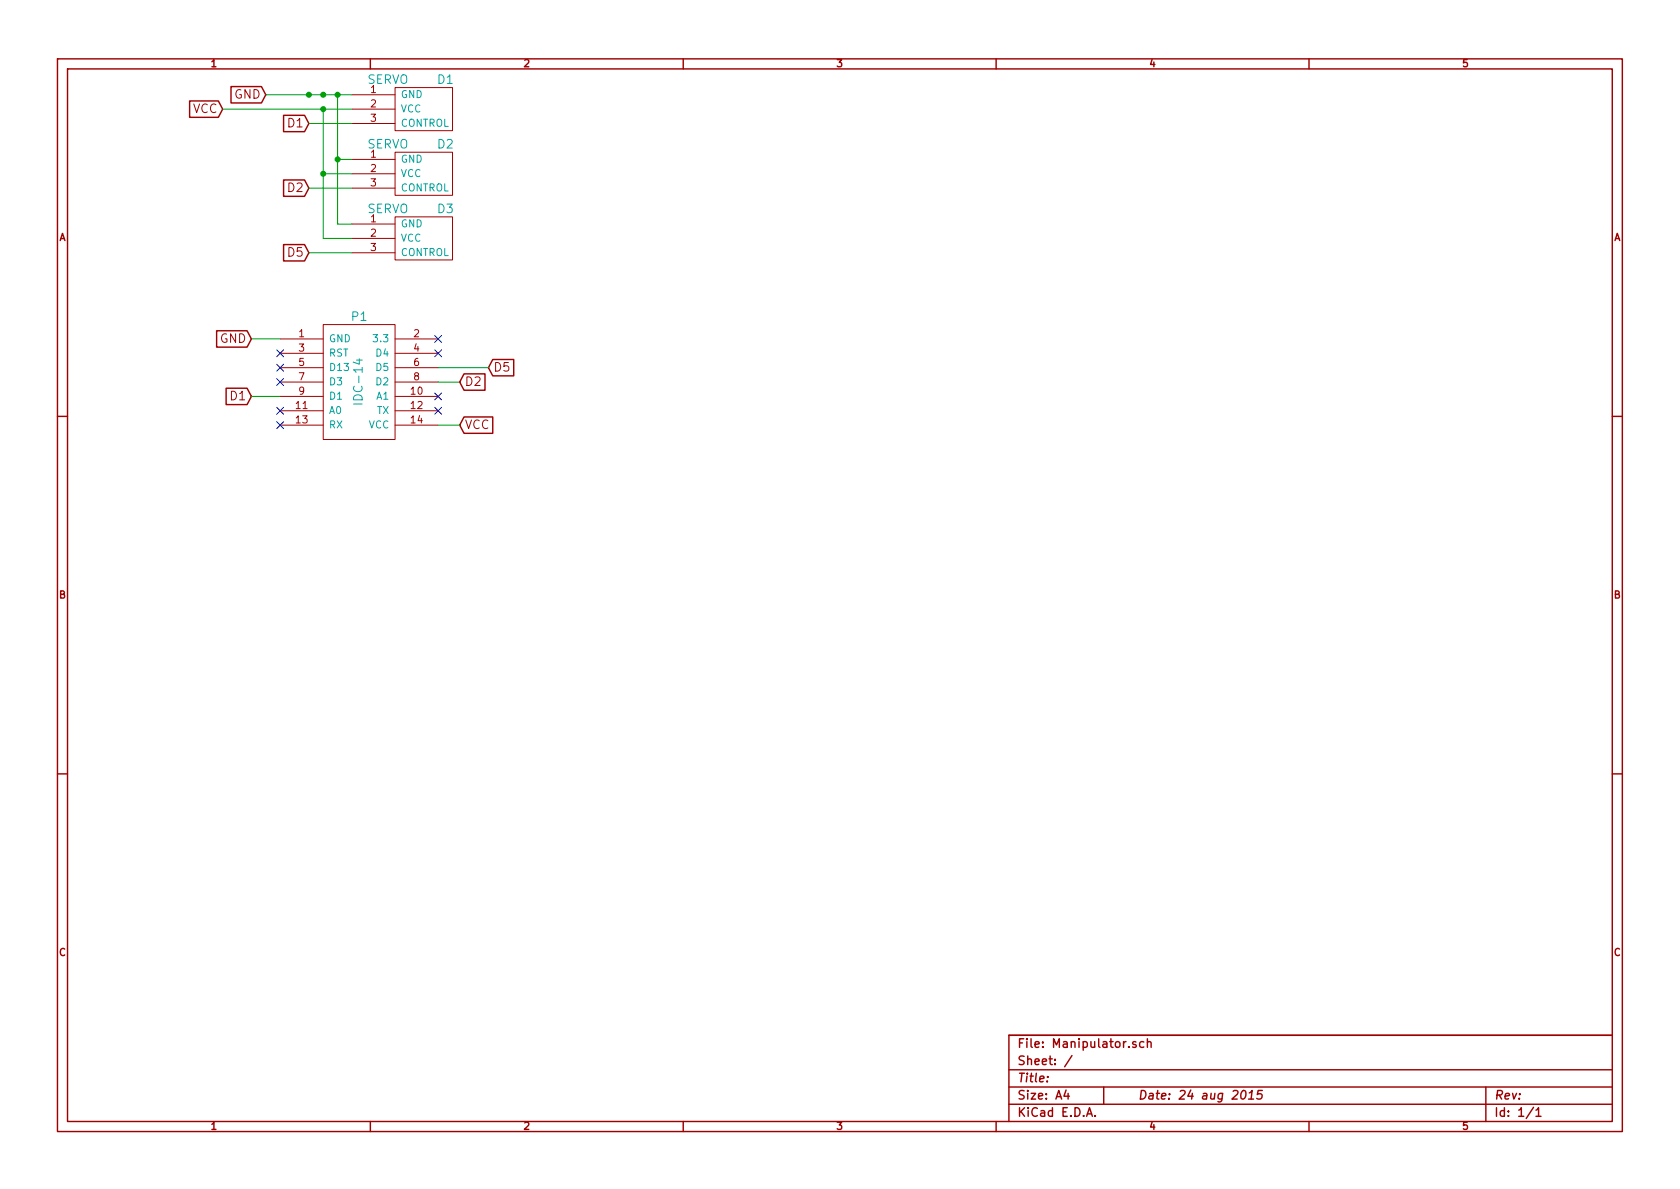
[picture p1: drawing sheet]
EESchema Schematic File Version 2
LIBS:Library
LIBS:Manipulator-cache
EELAYER 27 0
EELAYER END
$Descr A4 11693 8268
encoding utf-8
Sheet 1 1
Title ""
Date "24 aug 2015"
Rev ""
Comp ""
Comment1 ""
Comment2 ""
Comment3 ""
Comment4 ""
$EndDescr
$Comp
L IDC-14 P1
U 1 1
P 2250 3050
F 0 "P1" H 2500 3900 60  0000 C CNN
F 1 "IDC-14" V 2500 3450 60  0000 C CNN
F 2 "~" H 2250 3050 60  0000 C CNN
F 3 "~" H 2250 3050 60  0000 C CNN
	1    2250 3050
	1    0    0    -1  
$EndComp
$Comp
L SERVO D1
U 1 1
P 2750 850
F 0 "D1" H 3100 1150 60  0000 C CNN
F 1 "SERVO" H 2700 1150 60  0000 C CNN
F 2 "~" H 2750 850 60  0000 C CNN
F 3 "~" H 2750 850 60  0000 C CNN
	1    2750 850 
	1    0    0    -1  
$EndComp
$Comp
L SERVO D2
U 1 1
P 2750 1300
F 0 "D2" H 3100 1600 60  0000 C CNN
F 1 "SERVO" H 2700 1600 60  0000 C CNN
F 2 "~" H 2750 1300 60  0000 C CNN
F 3 "~" H 2750 1300 60  0000 C CNN
	1    2750 1300
	1    0    0    -1  
$EndComp
$Comp
L SERVO D3
U 1 1
P 2750 1750
F 0 "D3" H 3100 2050 60  0000 C CNN
F 1 "SERVO" H 2700 2050 60  0000 C CNN
F 2 "~" H 2750 1750 60  0000 C CNN
F 3 "~" H 2750 1750 60  0000 C CNN
	1    2750 1750
	1    0    0    -1  
$EndComp
Text GLabel 1850 650  0    60   Input ~ 0
GND
Text GLabel 1550 750  0    60   Input ~ 0
VCC
Wire Wire Line
	1850 650  2450 650 
Wire Wire Line
	2450 1100 2350 1100
Wire Wire Line
	2350 650  2350 1550
Connection ~ 2350 650 
Wire Wire Line
	2350 1550 2450 1550
Connection ~ 2350 1100
Connection ~ 2250 650 
Connection ~ 2150 650 
Wire Wire Line
	2450 750  1550 750 
Wire Wire Line
	2250 750  2250 1650
Wire Wire Line
	2250 1200 2450 1200
Connection ~ 2250 750 
Wire Wire Line
	2250 1650 2450 1650
Connection ~ 2250 1200
Text GLabel 1750 2750 0    60   Input ~ 0
D1
Text GLabel 3200 2650 2    60   Input ~ 0
D2
Text GLabel 3400 2550 2    60   Input ~ 0
D5
Wire Wire Line
	1750 2750 1950 2750
Wire Wire Line
	3200 2650 3050 2650
Wire Wire Line
	3400 2550 3050 2550
Text GLabel 1750 2350 0    60   Input ~ 0
GND
Text GLabel 3200 2950 2    60   Input ~ 0
VCC
Wire Wire Line
	1750 2350 1950 2350
Wire Wire Line
	3050 2950 3200 2950
Text GLabel 2150 850  0    60   Input ~ 0
D1
Text GLabel 2150 1300 0    60   Input ~ 0
D2
Text GLabel 2150 1750 0    60   Input ~ 0
D5
Wire Wire Line
	2150 850  2450 850 
Wire Wire Line
	2450 1300 2150 1300
Wire Wire Line
	2150 1750 2450 1750
NoConn ~ 3050 2350
NoConn ~ 3050 2450
NoConn ~ 3050 2750
NoConn ~ 3050 2850
NoConn ~ 1950 2950
NoConn ~ 1950 2850
NoConn ~ 1950 2650
NoConn ~ 1950 2450
NoConn ~ 1950 2550
$EndSCHEMATC
